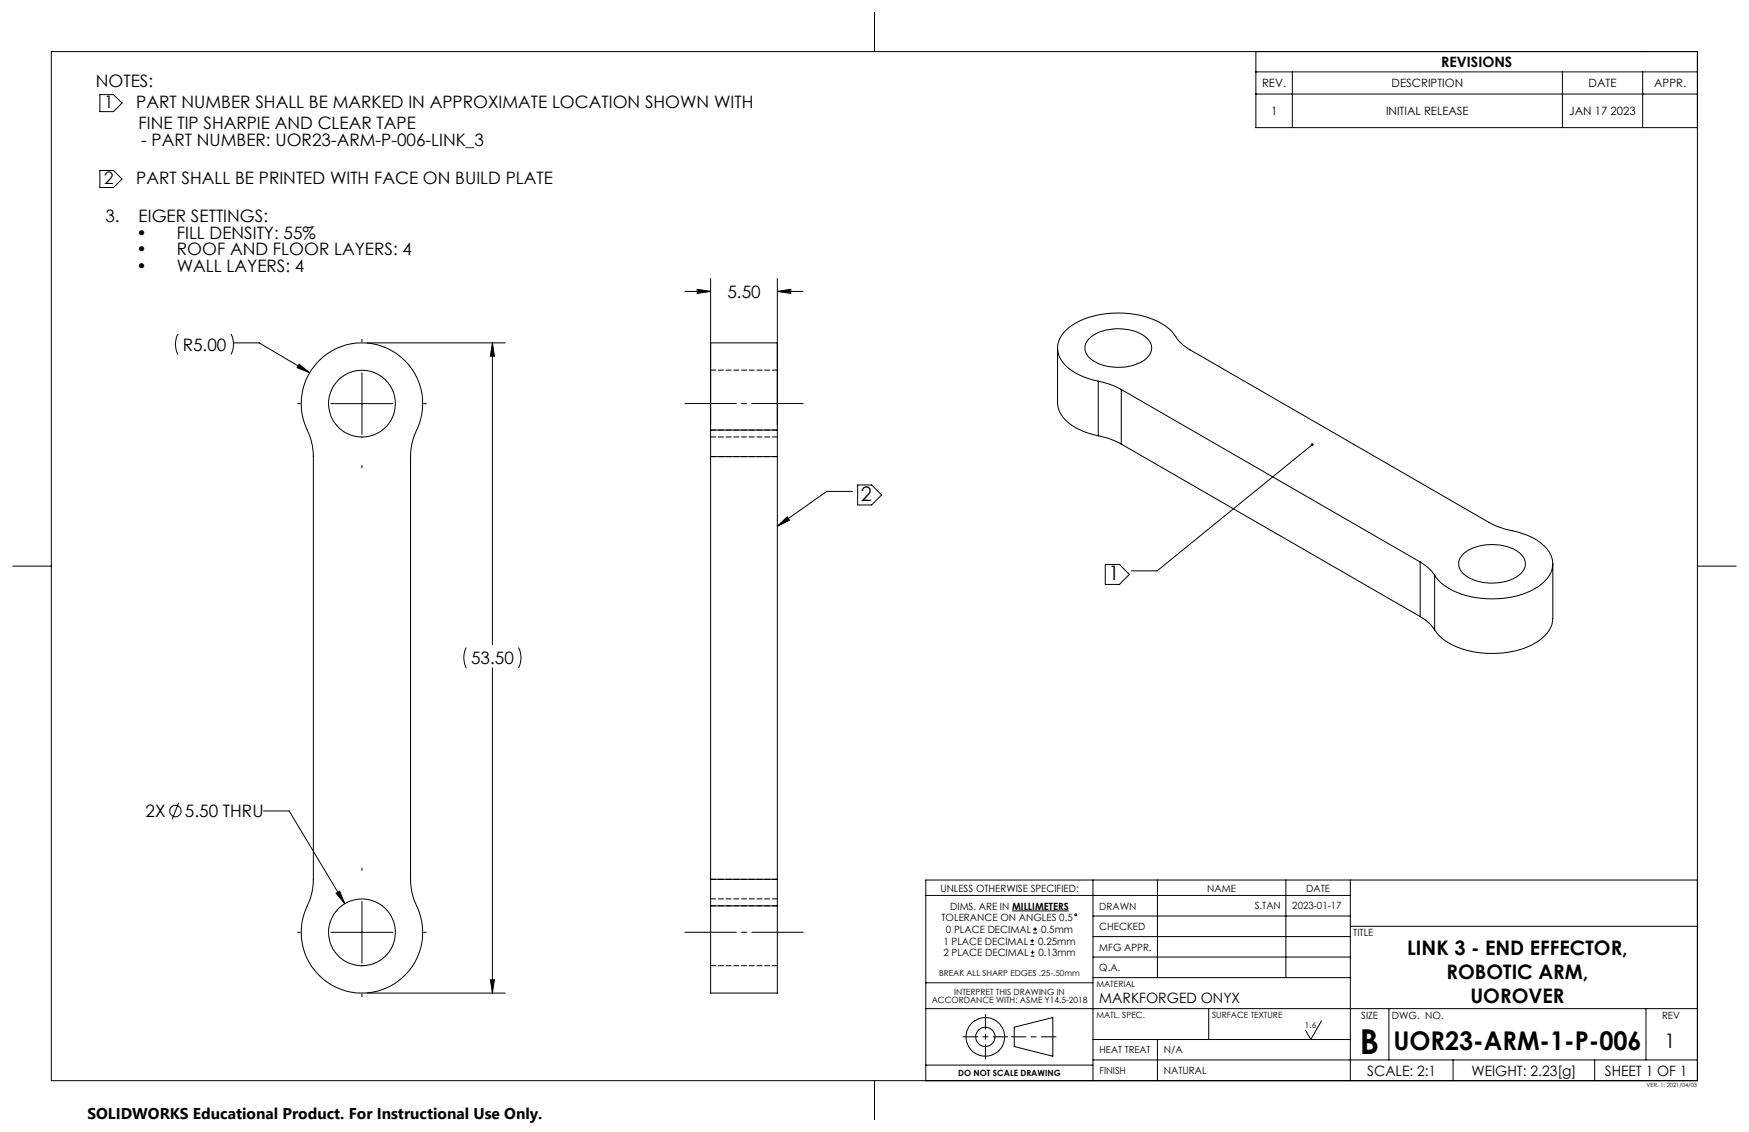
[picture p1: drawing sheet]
<svg xmlns="http://www.w3.org/2000/svg" width="432mm" height="279mm" viewBox="0 0 432 279" stroke-linecap="round" stroke-linejoin="round" font-family="sans-serif">
<g fill="none" stroke="#000" stroke-width=".25">
<path d="M12.7 12.7h406.4v254h-406.4zM215.9 3.2v9.5M310.1 12.7v18.8h109M310.1 17.7h109M319.1 17.7v13.8M385.7 17.7v13.8M405.6 17.7v13.8M24.7 23.4h3.3l2.1 2-2.1 2.2h-3.3zM310.1 23.2h109M24.7 42.1h3.3l2.1 2.1-2.1 2.1h-3.3zM169.1 71.9h6.3M172.1 71.4l3.3 .5-3.3 .5z"/>
<path d="M175.4 68.8v36.1M191.9 71.9l3.3-.5v1zM191.9 68.8v36.1M191.9 71.9h6.4M43.9 82.4l-.4 1-.2 1.4 .2 1.4 .4 1.3M57 82.4l.4 1 .2 1.4-.1 1.4-.5 1.3M57.6 84.6h6.4l12.4 7.4M73.5 99.6h.6M73.9 89.9l2.5 2.1-3.1-1.3zM78.7 89.1a15 15 0 0 1 19.7-1.5 15 15 0 0 1 4.1 19.3l-.9 3.3-.2 2.5v104.3a16.3 16.3 0 0 0 2 7.8 15 15 0 0 1-15.1 20.3 15 15 0 0 1-12.1-22.3l1-3.2 .2-2.6v-104.3a17 17 0 0 0-2-7.7 15 15 0 0 1 3.3-15.9zM81.7 99.6h15.3M89.4 83.7v.7"/>
<path d="M89.4 92v15.2M90.6 84.6h34.1M104.6 99.6h.6M121.6 84.6l.5 3.3h-1zM121.6 84.6v74.5M261.1 85.9v13.5a7.5 7.5 0 0 0 4.5 6.2l2 .9 3.5 1.1M268.8 83.7a11.6 11.6 0 0 1 11-2.1 5.8 5.8 0 0 1 4.5 4.1 4.8 4.8 0 0 1-3.9 4.3 11.7 11.7 0 0 1-11.7-2 3.1 3.1 0 0 1 .1-4.3zM271.1 94.1a13.9 13.9 0 0 1-9.1-5.2 5.7 5.7 0 0 1 1.8-7.9 21.8 21.8 0 0 1 17.5-3.2 13.5 13.5 0 0 1 9.2 5.7l.8 .9 1.9 1.6 74.4 42.9a29.2 29.2 0 0 0 8.1 2.7 10.8 10.8 0 0 1 7.4 6 6.3 6.3 0 0 1-3.2 7.1 22.8 22.8 0 0 1-23.1-.1 8.6 8.6 0 0 1-2.6-2.6M271.1 94.1a18.8 18.8 0 0 1 5.7 2M271.1 94.1v13.5M276.8 96.1l73.8 42.6M276.8 96.1v13.5"/>
<path d="M89.4 114.9v.6M175.4 106.2v-21.6h16.5v21.6M175.4 106.2v6.5M175.4 106.2h16.5M175.4 112.7h16.5M175.4 112.7v104.3M191.9 106.2v6.5M191.9 112.7v104.3M211.7 119.7h3.5l2.5 2.5-2.5 2.4h-3.5zM271.1 107.6a18.8 18.8 0 0 1 5.7 2M276.8 109.6l73.8 42.6M324 109.7l-38.3 31.2h-6.4"/>
<path d="M3.1 139.7h9.6M191.9 129.9l2.4-2.3 .6 .8zM210.5 121.3h-6.4l-12.2 8.6M272.9 139.3h3.5l2.4 2.5-2.4 2.5h-3.5zM350.6 138.7a10.1 10.1 0 0 1 3.6 3.3M350.6 138.7v13.5M361.1 136.9a12.1 12.1 0 0 1 12.6-1.4 4 4 0 0 1 2.7 4.6 7.5 7.5 0 0 1-6.5 3.7 11.1 11.1 0 0 1-8.9-2.5 3.1 3.1 0 0 1 .1-4.4zM383.4 139.2v13.4a8.1 8.1 0 0 1-5.4 6.7 23.2 23.2 0 0 1-21.2-1.2 8.6 8.6 0 0 1-2.6-2.6M419.1 139.7h9.5M115.1 159.8l-.4 1-.2 1.3 .2 1.8 .4 1M128 159.8l.4 1 .2 1.3-.2 1.8-.4 1M350.6 152.2a10.1 10.1 0 0 1 3.6 3.3"/>
<path d="M354.2 142v13.5M121.6 164.9v80.2M44.1 198.2l-1.6 4M65.1 200.2h6.3l13.7 22.9M89.4 214.2v.7M175.4 217v6.6M175.4 217h16.5M191.9 217v6.6M269.8 217.2v49.5M285.8 217.2v24.1M317.5 217.2v24.1M333.4 217.2v49.5"/>
<path d="M419.1 217.2h-190.5v49.5M73.5 230.1h.6M81.7 230.1h15.3M83 220.5l.9-.5 1.2 3.1zM89.4 222.5v15.2M104.6 230.1h.6M175.4 223.6v21.5h16.5v-21.5M175.4 223.6h16.5M228.6 221h104.8M249.9 224.8h14M254.4 233.2h.9M254.4 232.2h.9"/>
<path d="M254.5 236h.9M254.5 235.1h.9M254.8 231.7v1M254.9 234.6v.9M255.1 230.3h.9M255.1 229.3h.9M255.6 228.9v.9M269.8 231.2h63.6M269.8 226.1h63.6M269.8 236.2h63.6M333.4 228.6h85.7M89.4 245.4v.6"/>
<path d="M90.6 245.1h34.1M121.1 241.8h1l-.5 3.3zM228.6 249h190.5M228.6 242.6h41.2M250.4 253.5l9.5-2.4v9.6l-9.5-2.4zM269.8 241.3h63.6M269.8 256.6h63.6M285.8 256.6v10.1M298.4 249v7.6M326.2 252l-2.6 4.6-1.3-2.3M342.9 249v12.6M406.4 249v12.6"/>
<path d="M215.9 266.7v9.6M228.6 262.9h41.2M269.8 261.6h149.3M358.7 261.6v5.1M393.7 261.6v5.1"/>
<circle cx="89.4" cy="99.6" r="8.3"/>
<circle cx="43.3" cy="200.2" r="1.41"/>
<circle cx="89.3" cy="230.1" r="8.3"/>
<circle cx="265.6" cy="225.8" r=".23"/>
<circle cx="243.3" cy="255.9" r="2.38"/>
<circle cx="243.3" cy="255.9" r="4.8"/>
</g>
<path d="M191.9 91.4h-16.5M175.4 112.7h16.5M175.4 107.9h16.5M191.9 106.1h-16.5M191.9 217h-16.5M175.4 223.6h16.5M175.4 238.4h16.5M191.9 221.9h-16.5" fill="none" stroke="#000" stroke-width=".25" stroke-dasharray="1.3 .6"/>
<path d="M198.3 99.6h-29.2M198.3 230.1h-29.2" fill="none" stroke="#000" stroke-width=".25" stroke-dasharray="15.2 1.3 1.3 1.3" stroke-dashoffset="2.5"/>
<path d="M237.8 255.9h11M249.7 255.9h11M243.3 261.4v-11" fill="none" stroke="#000" stroke-width=".25" stroke-dasharray="15.2 1.3 1.3 1.3" stroke-dashoffset="11.6"/>
<g fill="#000">
<path d="M121.6 84.6l.5 3.3h-1zM121.1 241.8h1l-.5 3.3zM73.9 89.9l-.6 .8 3.1 1.3zM83 220.5l2.1 2.6-1.2-3.1zM172.1 71.4l3.3 .5-3.3 .5zM191.9 71.9l3.3-.5v1z"/>
<path d="M191.9 129.9l2.4-2.3 .6 .8zM323.7 109.5a.34 .34 0 0 0 0 .5 .34 .34 0 0 0 .5 0 .34 .34 0 0 0 0-.5l-.2 .2 .2-.2z"/>
</g>
<text font-size="8.5" x="335.7" y="260">B</text>
<text font-size="6.4" x="344" y="259.2">UOR23-ARM-1-P-006</text>
<g font-size="4.9">
<text x="212.5" y="123.5">2</text>
<text x="273.7" y="143.2">1</text>
<text x="347.4" y="235.8">LINK 3 - END EFFECTOR,</text>
<text x="357.1" y="241.7">ROBOTIC ARM,</text>
<text x="363" y="247.6">UOROVER</text>
<text x="410.9" y="258.6">1</text>
</g>
<g font-size="4.2">
<text x="23.7" y="21.4">NOTES:</text>
<text x="25.7" y="26.6">1</text>
<text x="33.6" y="26.6">PART NUMBER SHALL BE MARKED IN APPROXIMATE LOCATION SHOWN WITH</text>
<text x="34.2" y="31.8">FINE TIP SHARPIE AND CLEAR TAPE</text>
<text x="34.8" y="36">- PART NUMBER: UOR23-ARM-P-006-LINK_3</text>
<text x="25.7" y="45.3">2</text>
<text x="33.6" y="45.3">PART SHALL BE PRINTED WITH FACE ON BUILD PLATE</text>
<text x="26" y="54.7">3.</text>
<text x="33.7" y="58.9">•</text>
<text x="34.2" y="54.7">EIGER SETTINGS:</text>
<text x="43.7" y="58.9">FILL DENSITY: 55%</text>
<text x="33.7" y="63.1">•</text>
<text x="43.7" y="63.1">ROOF AND FLOOR LAYERS: 4</text>
<text x="33.7" y="67.2">•</text>
<text x="43.7" y="67.2">WALL LAYERS: 4</text>
<text x="179.6" y="73.5">5.50</text>
<text x="45.1" y="86.5">R5.00</text>
<text x="116.3" y="163.9">53.50</text>
<text x="35.9" y="201.7">2X</text>
<text x="45.7" y="201.7">5.50 THRU</text>
</g>
<text font-size="3.8" x="21.6" y="276.3">SOLIDWORKS Educational Product. For Instructional Use Only.</text>
<g font-size="3.5">
<text x="355.8" y="16.5">REVISIONS</text>
<text x="271.4" y="247.6">MARKFORGED ONYX</text>
<text x="337.5" y="265.5">SCALE: 2:1</text>
<text x="363.3" y="265.5">WEIGHT: 2.23[g]</text>
<text x="396.2" y="265.5">SHEET 1 OF 1</text>
</g>
<g font-size="2.8">
<text x="311.6" y="21.5">REV.</text>
<text x="343.5" y="21.5">DESCRIPTION</text>
<text x="392.2" y="21.5">DATE</text>
<text x="408.4" y="21.5">APPR.</text>
<text x="313.8" y="28.4">1</text>
<text x="342.2" y="28.4">INITIAL RELEASE</text>
<text x="387.4" y="28.4">JAN 17 2023</text>
</g>
<g font-size="2.5">
<text x="232.2" y="220">UNLESS OTHERWISE SPECIFIED:</text>
<text x="298.1" y="220">NAME</text>
<text x="322.5" y="220">DATE</text>
<text x="232.4" y="227.4">TOLERANCE ON ANGLES 0.5</text>
<text x="234.6" y="224.6">DIMS. ARE IN MILLIMETERS</text>
<text x="271.4" y="224.5">DRAWN</text>
<text x="309.8" y="224.4">S.TAN</text>
<text x="319.1" y="224.3">2023-01-17</text>
<text x="232.9" y="233.1">1 PLACE DECIMAL</text>
<text x="233.5" y="230.3">0 PLACE DECIMAL</text>
<text x="256.3" y="233.1">0.25mm</text>
<text x="257" y="230.3">0.5mm</text>
<text x="271.4" y="229.5">CHECKED</text>
<text x="334.1" y="231">TITLE</text>
<text x="232.9" y="236">2 PLACE DECIMAL</text>
<text x="256.4" y="236">0.13mm</text>
<text x="271.4" y="239.7">Q.A.</text>
<text x="271.4" y="234.6">MFG APPR.</text>
<text x="336.1" y="251.6">SIZE</text>
<text x="343.7" y="251.6">DWG. NO.</text>
<text x="410.3" y="251.6">REV</text>
<text x="287.3" y="260">N/A</text>
<text x="287.3" y="265.1">NATURAL</text>
</g>
<g font-size="2.4">
<text x="271.5" y="260">HEAT TREAT</text>
<text x="271.5" y="265">FINISH</text>
</g>
<g font-size="2.1">
<text x="235.6" y="245.5">INTERPRET THIS DRAWING IN</text>
<text x="270.7" y="243.7">MATERIAL</text>
<text x="230" y="247.7">ACCORDANCE WITH: ASME Y14.5-2018</text>
<text x="270.7" y="251.3">MATL. SPEC.</text>
<text x="299.3" y="251.3">SURFACE TEXTURE</text>
<text x="236.6" y="265.7">DO NOT SCALE DRAWING</text>
</g>
<g font-size="2">
<text x="231.9" y="241">BREAK ALL SHARP EDGES .25-.50mm</text>
<text x="322.2" y="253.8">1.6</text>
</g>
<text font-size="1.4" x="406.5" y="268.3">VER. 1: 2021/04/03</text>
</svg>
